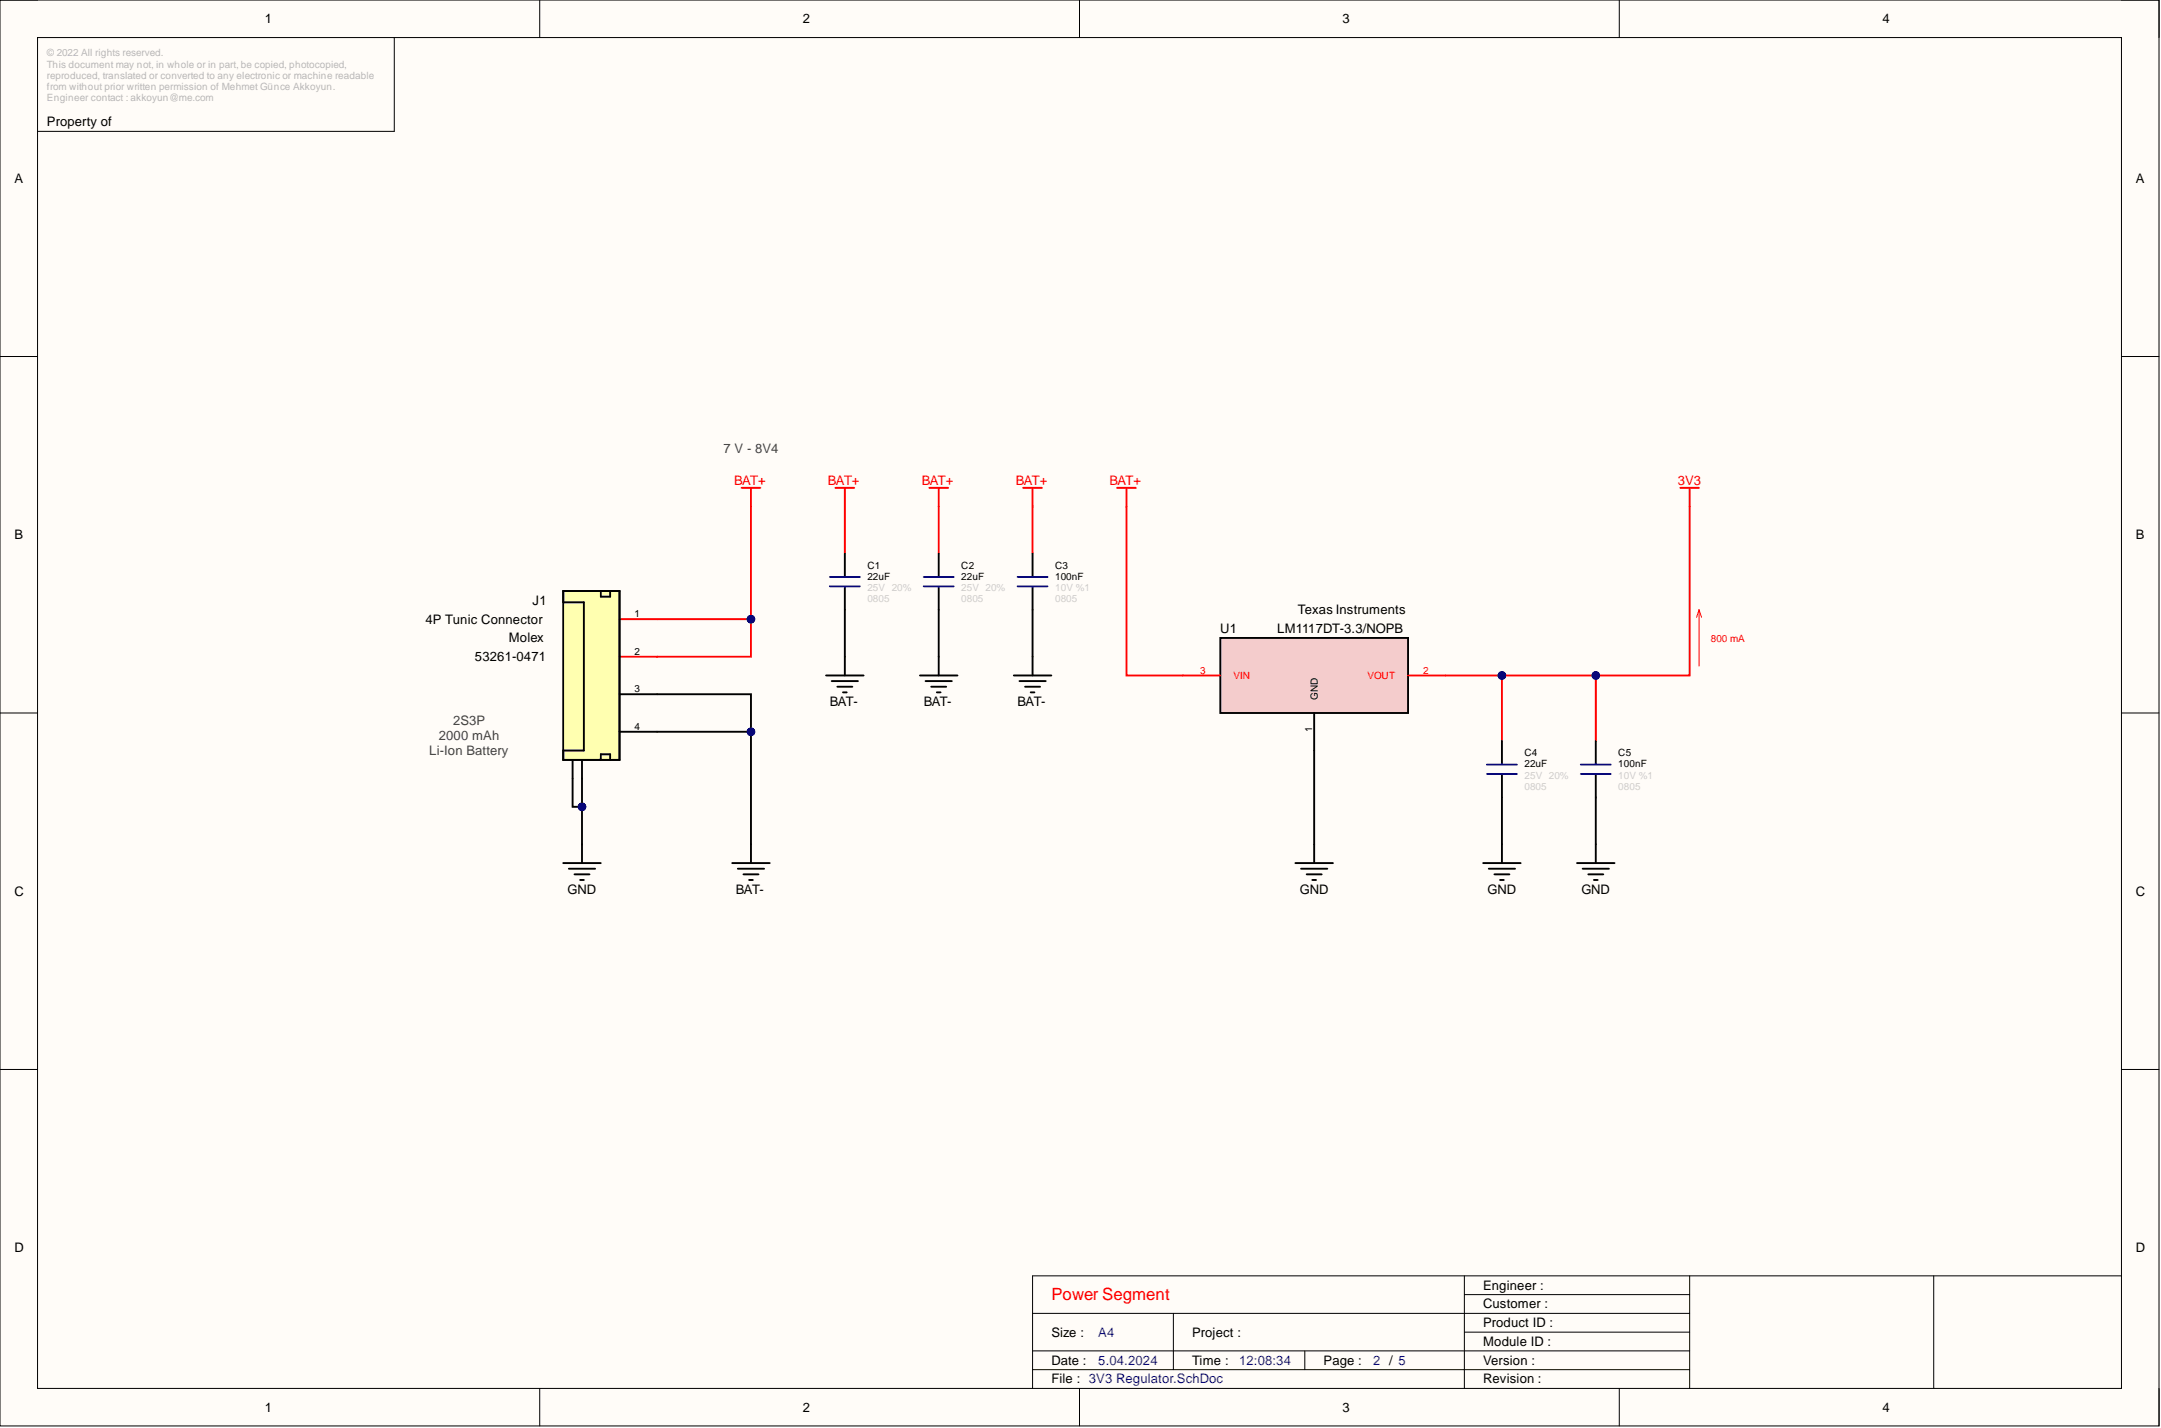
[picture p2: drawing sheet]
<svg xmlns="http://www.w3.org/2000/svg" width="292mm" height="193mm" viewBox="0 0 292 193" stroke-linecap="round" stroke-linejoin="round" font-family="sans-serif">
<path d="M0 0h291.8v192.7h-291.8z" fill-rule="evenodd" fill="#fffcf8"/>
<path d="M0 0h291.8v192.7h-291.8z" fill="none" stroke="#000" stroke-width=".14"/>
<path d="M5.1 5.1h281.7v182.5h-281.7z" fill-rule="evenodd" fill="#fffcf8"/>
<g fill="none" stroke="#000" stroke-width=".14">
<path d="M0 0h5.1M5.1 5.1h281.7v182.5h-281.7zM53.3 5.1v12.7h-48.2M73 0v5.1M145.9 0v5.1M218.9 0v5.1M286.8 0h5v5.1M0 48.2h5.1M286.8 48.2h5M0 96.3h5.1M286.8 96.3h5M0 144.5h5.1"/>
<path d="M286.8 144.5h5M139.6 177.5h88.8M158.6 177.5v7.6M197.9 174.9h30.5M197.9 172.4v15.2M228.4 172.4v15.2M261.4 172.4v15.2M286.8 172.4h-147.2v15.2M73 187.6v5.1M139.6 182.6h88.8M139.6 185.1h88.8M145.9 187.6v5.1"/>
<path d="M176.4 182.6v2.5M197.9 180h30.5M218.9 187.6v5.1M291.8 187.6v5.1"/>
</g>
<path d="M77.4 102.7v2.5M78.7 102.7v2.5" fill="none" stroke="#000" stroke-width=".25"/>
<path d="M76.1 79.9h7.6v22.8h-7.6z" fill-rule="evenodd" fill="#ffffb0"/>
<path d="M76.1 79.9h7.6v22.8h-7.6zM76.1 79.9h7.6v22.8h-7.6v-1.3h2.8v-20h-2.8zM81.2 79.9v.7h1.3v-.7M83.7 93.8h5.1M83.7 98.9h5.1M76.1 116.6h5.1M76.9 117.4h3.5M77.4 105.2v3.8h1.3M77.7 118.2h2M78.4 118.9h.5M78.7 114.1v2.5M81.2 102.7v-.8h1.3v.8" fill="none" stroke="#000" stroke-width=".25"/>
<path d="M83.7 83.7h5.1M83.7 88.7h5.1" fill="none" stroke="#f00" stroke-width=".25"/>
<circle cx="78.7" cy="109" r=".51" fill="#000080"/>
<circle cx="78.7" cy="109" r=".51" fill="none" stroke="#000080" stroke-width=".14"/>
<path d="M88.8 98.9h12.7M99 116.6h5M99.7 117.4h3.6M100.5 118.2h2M101.3 118.9h.5M101.5 114.1v2.5" fill="none" stroke="#000" stroke-width=".25"/>
<circle cx="101.5" cy="98.9" r=".51" fill="#000080"/>
<circle cx="101.5" cy="98.9" r=".51" fill="none" stroke="#000080" stroke-width=".14"/>
<path d="M100.2 65.9h2.6M101.5 65.9v2.6M88.8 83.7h12.7" fill="none" stroke="#f00" stroke-width=".25"/>
<circle cx="101.5" cy="83.7" r=".51" fill="#000080"/>
<circle cx="101.5" cy="83.7" r=".51" fill="none" stroke="#000080" stroke-width=".14"/>
<path d="M88.8 93.8h12.7v20.3" fill="none" stroke="#000" stroke-width=".25"/>
<circle cx="101.5" cy="98.9" r=".51" fill="#000080"/>
<circle cx="101.5" cy="98.9" r=".51" fill="none" stroke="#000080" stroke-width=".14"/>
<path d="M101.5 68.5v20.2h-12.7" fill="none" stroke="#f00" stroke-width=".25"/>
<circle cx="101.5" cy="83.7" r=".51" fill="#000080"/>
<circle cx="101.5" cy="83.7" r=".51" fill="none" stroke="#000080" stroke-width=".14"/>
<path d="M78.7 105.2v8.9" fill="none" stroke="#000" stroke-width=".25"/>
<circle cx="78.7" cy="109" r=".51" fill="#000080"/>
<circle cx="78.7" cy="109" r=".51" fill="none" stroke="#000080" stroke-width=".14"/>
<path d="M112.9 65.9h2.6M114.2 65.9v8.9M125.6 65.9h2.6M126.9 65.9v8.9M138.3 65.9h2.5M139.6 65.9v8.9M151 65.9h2.5M152.3 65.9v2.6M227.1 65.9h2.6M228.4 65.9v2.6" fill="none" stroke="#f00" stroke-width=".25"/>
<g fill="none" stroke="#000" stroke-width=".25">
<path d="M114.2 74.8v3M114.2 79.4v11.9M126.9 74.8v3M126.9 79.4v11.9M139.6 74.8v3M139.6 79.4v11.9M111.7 91.3h5M112.4 92h3.6M113.2 92.8h2M113.9 93.6h.5M124.3 91.3h5.1M125.1 92h3.6"/>
<path d="M125.9 92.8h2M126.6 93.6h.5M137 91.3h5.1M137.8 92h3.5M138.6 92.8h2M139.3 93.6h.5M175.1 116.6h5.1M175.9 117.4h3.5M176.6 118.2h2.1M177.4 118.9h.5M177.6 114.1v2.5M200.5 116.6h5.1"/>
<path d="M201.2 117.4h3.6M202 118.2h2M202.8 118.9h.5M203 114.1v2.5M213.2 116.6h5M213.9 117.4h3.6M214.7 118.2h2M215.4 118.9h.6M215.7 114.1v2.5"/>
</g>
<path d="M112.2 78h4M112.2 79.2h4M124.9 78h4M124.9 79.2h4M137.5 78h4.1M137.5 79.2h4.1" fill="none" stroke="#00f" stroke-width=".25"/>
<path d="M229.7 82.4v7.6M229.7 82.4l-.4 1M229.7 82.4l.3 1" fill="none" stroke="#f00" stroke-width=".14"/>
<path d="M164.9 86.2h25.4v10.1h-25.4z" fill-rule="evenodd" fill="#f4cccc"/>
<path d="M164.9 86.2h25.4v10.1h-25.4zM177.6 96.3v17.8" fill="none" stroke="#000" stroke-width=".25"/>
<path d="M152.3 68.5v22.8h12.6M190.3 91.3h12.7v8.9" fill="none" stroke="#f00" stroke-width=".25"/>
<circle cx="203" cy="91.3" r=".51" fill="#000080"/>
<circle cx="203" cy="91.3" r=".51" fill="none" stroke="#000080" stroke-width=".14"/>
<path d="M228.4 68.5v22.8h-12.7v8.9" fill="none" stroke="#f00" stroke-width=".25"/>
<circle cx="215.7" cy="91.3" r=".51" fill="#000080"/>
<circle cx="215.7" cy="91.3" r=".51" fill="none" stroke="#000080" stroke-width=".14"/>
<path d="M203 107.8v6.3M215.7 107.8v6.3" fill="none" stroke="#000" stroke-width=".25"/>
<path d="M203 91.3h12.7" fill="none" stroke="#f00" stroke-width=".25"/>
<circle cx="203" cy="91.3" r=".51" fill="#000080"/>
<circle cx="203" cy="91.3" r=".51" fill="none" stroke="#000080" stroke-width=".14"/>
<circle cx="215.7" cy="91.3" r=".51" fill="#000080"/>
<circle cx="215.7" cy="91.3" r=".51" fill="none" stroke="#000080" stroke-width=".14"/>
<path d="M203 100.2v3M203 104.7v3.1M215.7 100.2v3M215.7 104.7v3.1" fill="none" stroke="#000" stroke-width=".25"/>
<path d="M201 103.3h4M201 104.6h4M213.7 103.3h4M213.7 104.6h4" fill="none" stroke="#00f" stroke-width=".25"/>
<text font-size="2.3" fill="#f00" x="142.1" y="175.7">Power Segment</text>
<g font-size="1.8">
<text x="35.8" y="3.1">1</text>
<text x="108.5" y="3.1">2</text>
<text x="181.4" y="3.1">3</text>
<text x="254.4" y="3.1">4</text>
<text x="6.3" y="17.1">Property of</text>
<text x="1.9" y="24.7">A</text>
<text x="288.7" y="24.7">A</text>
<text x="1.9" y="72.9">B</text>
<text x="288.7" y="72.9">B</text>
<text x="72" y="81.7">J1</text>
<text x="175.4" y="83">Texas Instruments</text>
<text x="57.5" y="84.3">4P Tunic Connector</text>
<text x="64.2" y="89.3">53261-0471</text>
<text x="68.8" y="86.8">Molex</text>
<text x="164.9" y="85.5">U1</text>
<text x="172.6" y="85.5">LM1117DT-3.3/NOPB</text>
<text x="112.2" y="95.4">BAT-</text>
<text x="124.9" y="95.4">BAT-</text>
<text x="137.5" y="95.4">BAT-</text>
<text x="1.9" y="121">C</text>
<text x="76.7" y="120.8">GND</text>
<text x="99.5" y="120.8">BAT-</text>
<text x="175.7" y="120.8">GND</text>
<text x="201.1" y="120.8">GND</text>
<text x="213.8" y="120.8">GND</text>
<text x="288.7" y="121">C</text>
<text x="1.9" y="169.2">D</text>
<text x="288.7" y="169.2">D</text>
<text x="200.5" y="174.3">Engineer :</text>
<text x="200.5" y="176.8">Customer :</text>
<text x="200.5" y="179.3">Product ID :</text>
<text x="142.1" y="184.4">Date :</text>
<text x="142.1" y="180.6">Size :</text>
<text x="161.1" y="184.4">Time :</text>
<text x="161.1" y="180.6">Project :</text>
<text x="178.9" y="184.4">Page :</text>
<text x="200.5" y="181.9">Module ID :</text>
<text x="200.5" y="184.4">Version :</text>
<text x="35.8" y="190.7">1</text>
<text x="108.5" y="190.7">2</text>
<text x="142.1" y="186.9">File : 3V3 Regulator.SchDoc</text>
<text x="181.4" y="190.7">3</text>
<text x="200.5" y="186.9">Revision :</text>
<text x="254.4" y="190.7">4</text>
</g>
<g font-size="1.8" fill="#434343">
<text x="97.8" y="61.2">7 V - 8V4</text>
<text x="59.3" y="100">2000 mAh</text>
<text x="61.2" y="98">2S3P</text>
<text x="58" y="102">Li-Ion Battery</text>
</g>
<g font-size="1.8" fill="#f00">
<text x="99.2" y="65.5">BAT+</text>
<text x="111.9" y="65.5">BAT+</text>
<text x="124.6" y="65.5">BAT+</text>
<text x="137.3" y="65.5">BAT+</text>
<text x="150" y="65.5">BAT+</text>
<text x="226.8" y="65.5">3V3</text>
</g>
<g font-size="1.8" fill="#00f">
<text x="148.5" y="184.4">5.04.2024</text>
<text x="148.5" y="180.6">A4</text>
<text x="167.5" y="184.4">12:08:34</text>
<text x="185.6" y="184.4">2 / 5</text>
</g>
<g font-size="1.4" fill="#b7b7b7">
<text x="6.3" y="7.6">© 2022 All rights reserved.</text>
<text x="6.3" y="9.1">This document may not, in whole or in part, be copied, photocopied,</text>
<text x="6.3" y="10.7">reproduced, translated or converted to any electronic or machine readable</text>
<text x="6.3" y="12.2">from without prior written permission of Mehmet Günce Akkoyun.</text>
<text x="6.3" y="13.7">Engineer contact : akkoyun@me.com</text>
</g>
<g font-size="1.4">
<text x="117.2" y="76.8">C1</text>
<text x="129.9" y="76.8">C2</text>
<text x="142.6" y="76.8">C3</text>
<text x="85.8" y="83.4">1</text>
<text x="117.2" y="78.3">22uF</text>
<text x="129.9" y="78.3">22uF</text>
<text x="142.6" y="78.3">100nF</text>
<text x="85.8" y="88.5">2</text>
<text x="85.8" y="93.6">3</text>
<text x="85.8" y="98.6">4</text>
<text x="206.1" y="103.7">22uF</text>
<text x="206.1" y="102.2">C4</text>
<text x="218.7" y="103.7">100nF</text>
<text x="218.7" y="102.2">C5</text>
</g>
<g font-size="1.4" fill="#ccc">
<text x="117.2" y="81.4">0805</text>
<text x="117.2" y="79.9">25V 20%</text>
<text x="129.9" y="81.4">0805</text>
<text x="129.9" y="79.9">25V 20%</text>
<text x="142.6" y="79.9">10V %1</text>
<text x="142.6" y="81.4">0805</text>
<text x="206.1" y="106.7">0805</text>
<text x="206.1" y="105.2">25V 20%</text>
<text x="218.7" y="105.2">10V %1</text>
<text x="218.7" y="106.7">0805</text>
</g>
<g font-size="1.4" fill="#f00">
<text x="231.3" y="86.7">800 mA</text>
<text x="162.2" y="91">3</text>
<text x="166.7" y="91.8">VIN</text>
<text x="184.8" y="91.8">VOUT</text>
<text x="192.4" y="91">2</text>
</g>
<g font-size="1.3">
<text x="178.1" y="94.6" transform="rotate(-90 178.1 94.6)">GND</text>
<text x="177.4" y="98.9" transform="rotate(-90 177.4 98.9)">1</text>
</g>
</svg>
